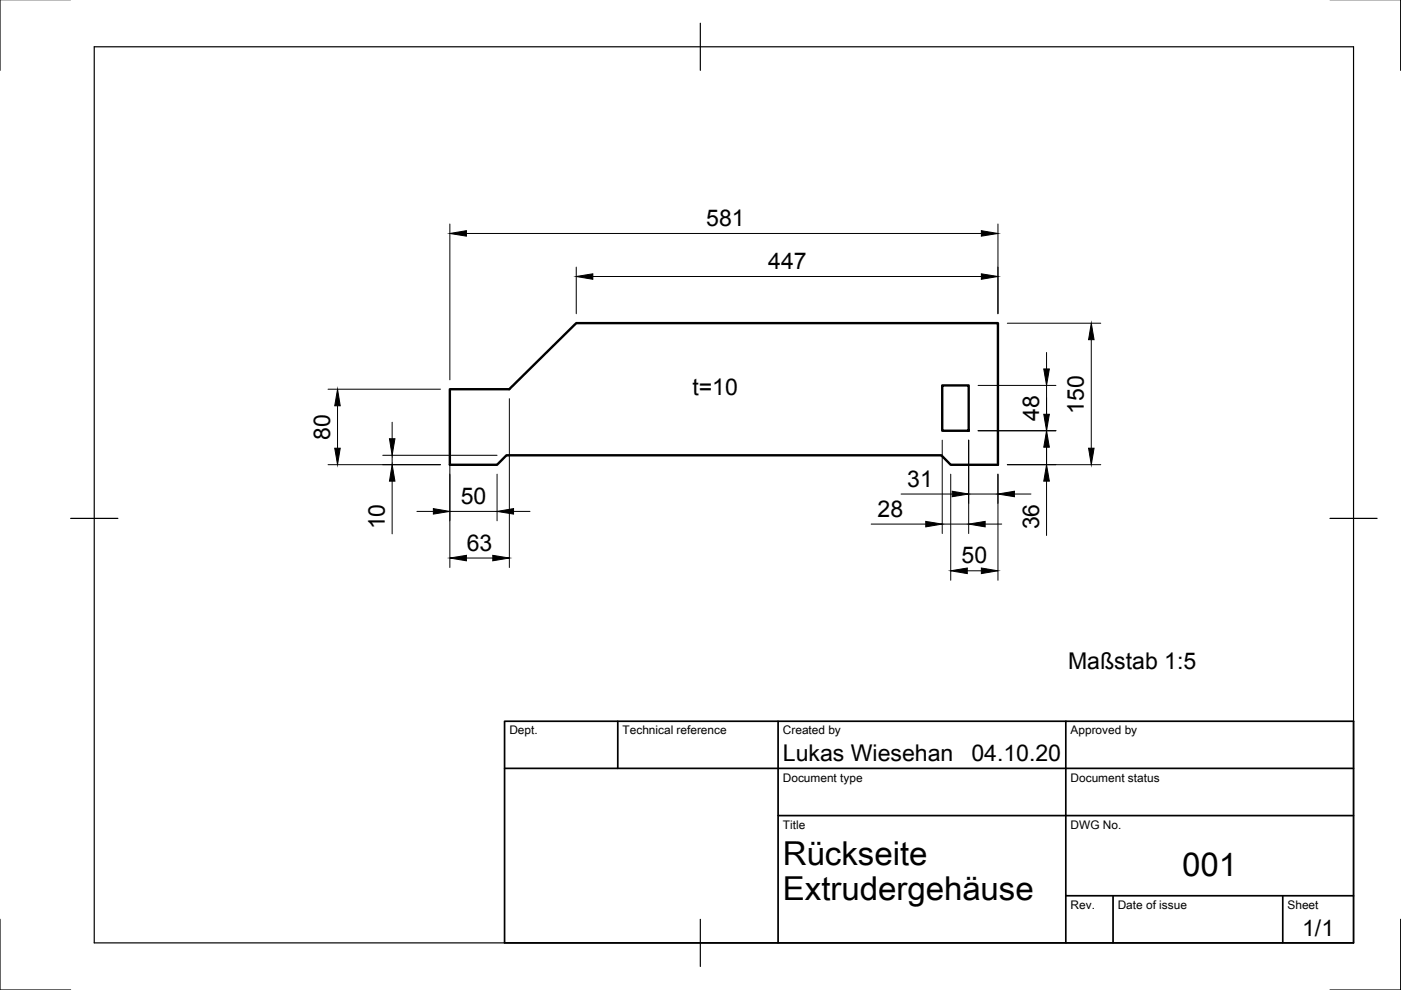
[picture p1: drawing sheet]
<svg xmlns="http://www.w3.org/2000/svg" width="297mm" height="210mm" viewBox="0 0 297 210" stroke-linecap="round" stroke-linejoin="round" font-family="sans-serif">
<!-- layer: Sichtbar -->
<path d="M95.4 82.5h12.6l14.2-14h89.4v30h-10l-2-2h-92.2l-2 2h-10zM199.8 81.7h5.6v9.6h-5.6z" fill="none" stroke="#000" stroke-width=".51"/>
<!-- layer: Border -->
<path d="M0 -.1v15M297 -.1v15M20 9.9h267v190h-267zM148.5 4.9v10M15 109.9h10M282 109.9h10M0 194.9v15h15M148.5 194.9v10M297 194.9v15h-15" fill="none" stroke="#000" stroke-width=".25"/>
<!-- layer: TitleBlock -->
<path d="M107 152.9h180v47h-180zM131 152.9v10M165 152.9v47M226 152.9v47M107 162.9h180M165 172.9h122M226 189.9h61M236 189.9v10M272 189.9v10" fill="none" stroke="#000" stroke-width=".36"/>
<!-- layer: Dimensions -->
<g fill="none" stroke="#000" stroke-width=".21">
<path d="M95.4 47.5v33M98.9 49.5h109.2M122.2 56.6v9.9M125.7 58.6h82.4M211.6 47.5v19M213.6 68.5h19.8M221.9 74.7v3.5M231.4 72v23M69.6 98.5h23.8M69.6 82.5h23.8M71.6 86v9M81.2 96.5h24.2"/>
<path d="M83.1 89.5v3.5M83.1 96.5v2M95.4 84.5v35.8M108 84.5v35.8M199.8 93.3v19.8M205.4 93.3v19.8M207.4 91.3h16.5M207.4 81.7h16.5M213.6 98.5h19.8M221.9 81.7v16.8M83.1 102v11.2M88.4 108.4h3.5"/>
<path d="M95.4 108.4h10M98.9 118.3h5.6M105.4 100.5v9.9M108.9 108.4h3.5M184.7 111.1h11.6M191.1 104.7h10.8M199.8 111.1h5.6M201.6 100.5v22.5M205.4 104.7h6.2M208.9 111.1h3.5M211.6 100.5v22.5M215.1 104.7h3.5"/>
<path d="M221.9 102v11.5M205.1 121h3"/>
</g>
<g fill="#000" stroke="#000" stroke-width=".21">
<path d="M95.4 49.5l3.5-.6v1.2zM122.2 58.6l3.5-.5v1.1zM208.1 48.9l3.5 .6-3.5 .6zM208.1 58.1l3.5 .5-3.5 .6zM221.3 78.2h1.2l-.6 3.5zM231.4 68.5l.6 3.5h-1.2zM71 95h1.1l-.5 3.5zM71.6 82.5l.5 3.5h-1.1zM82.6 93h1.1l-.6 3.5zM221.3 87.8h1.2l-.6 3.5zM221.9 91.3l.6 3.5h-1.2zM230.8 95h1.2l-.6 3.5z"/>
<path d="M83.1 98.5l.6 3.5h-1.1zM91.9 107.8l3.5 .6-3.5 .6zM95.4 118.3l3.5-.6v1.2zM104.5 117.7l3.5 .6-3.5 .6zM105.4 108.4l3.5-.6v1.2zM196.3 110.5l3.5 .6-3.5 .6zM201.9 104.2l3.5 .5-3.5 .6zM205.4 111.1l3.5-.6v1.2zM211.6 104.7l3.5-.5v1.1zM221.9 98.5l.6 3.5h-1.2zM201.6 121l3.5-.6v1.2zM208.1 120.4l3.5 .6-3.5 .6z"/>
</g>
<g font-size="7">
<text x="166" y="183.4">Rückseite</text>
<text x="250.7" y="185.8">001</text>
<text x="166" y="190.9">Extrudergehäuse</text>
</g>
<g font-size="4.9">
<text x="149.8" y="47.9">581</text>
<text x="162.9" y="57.1">447</text>
<text x="146.8" y="83.8">t=10</text>
<text x="220.3" y="89.2" transform="rotate(-90 220.3 89.2)">48</text>
<text x="229.8" y="87.7" transform="rotate(-90 229.8 87.7)">150</text>
<text x="70" y="93.2" transform="rotate(-90 70 93.2)">80</text>
<text x="97.7" y="106.9">50</text>
<text x="192.3" y="103.2">31</text>
<text x="81.6" y="112.2" transform="rotate(-90 81.6 112.2)">10</text>
<text x="186.1" y="109.6">28</text>
<text x="220.3" y="112.2" transform="rotate(-90 220.3 112.2)">36</text>
<text x="99" y="116.8">63</text>
<text x="203.9" y="119.5">50</text>
<text x="226.5" y="141.7">Maßstab 1:5</text>
<text x="166" y="161.4">Lukas Wiesehan</text>
<text x="206" y="161.4">04.10.20</text>
<text x="276.1" y="198.5">1/1</text>
</g>
<g font-size="2.5">
<text x="108" y="155.7">Dept.</text>
<text x="132" y="155.7">Technical reference</text>
<text x="166" y="155.7">Created by</text>
<text x="227" y="155.7">Approved by</text>
<text x="166" y="165.7">Document type</text>
<text x="227" y="165.7">Document status</text>
<text x="166" y="175.7">Title</text>
<text x="227" y="175.7">DWG No.</text>
<text x="227" y="192.7">Rev.</text>
<text x="237" y="192.7">Date of issue</text>
<text x="273" y="192.7">Sheet</text>
</g>
</svg>
